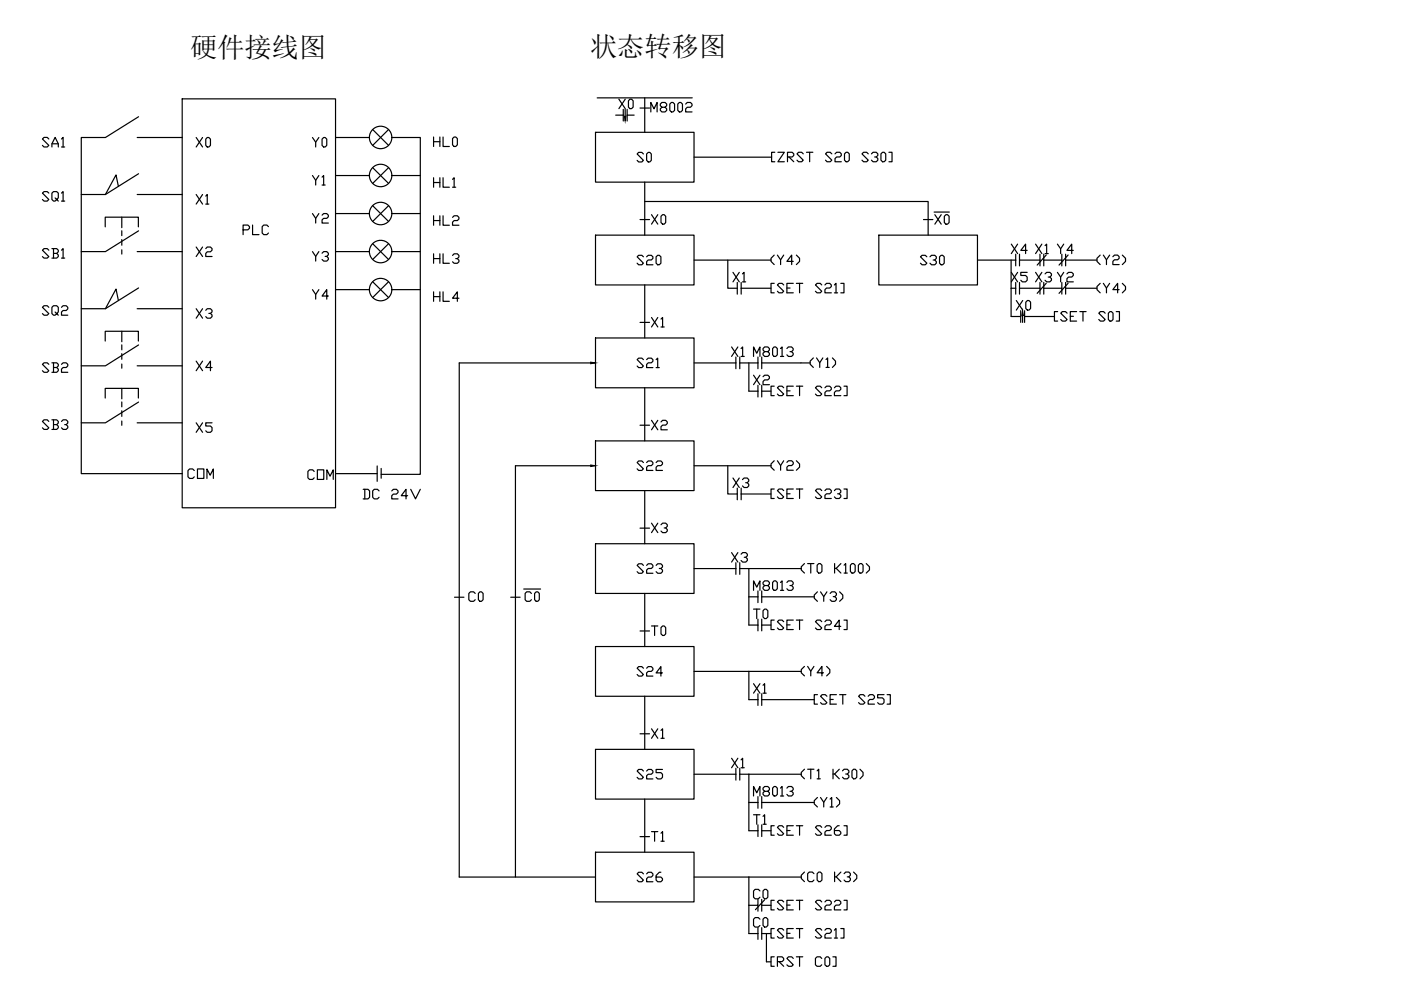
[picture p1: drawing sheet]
<svg xmlns="http://www.w3.org/2000/svg" width="297mm" height="210mm" viewBox="0 0 297 210" stroke-linecap="round" stroke-linejoin="round" font-family="sans-serif">
<!-- layer: 0 -->
<g fill="none" stroke="#000" stroke-width=".25">
<path d="M10.4 29.5l-.4-.4h-.7l-.3 .4 1.4 1.3-.4 .4h-.7l-.3-.4M11 31.2v-.7l.7-1.4 .7 1.4v.7M11 30.5h1.4M13 29.5l.4-.4v2.1M13 31.2h.7M25.1 39.5l-.5-2.4-2.2 4.1M29.1 29.2h9.5M29.4 24.8l-7 4.4h-5.2v71.2h21.4M29.4 36.8l-7 4.4M38.6 21h32.5v86.7h-32.5zM71.1 29.2h7.2M71.1 37.2h7.2"/>
<path d="M79 27.5l3.4 3.3M79 35.5l3.4 3.4M82.4 27.5l-3.4 3.3M82.4 35.5l-3.4 3.4M83.1 29.2h6v71.4h-8.3M83.1 37.2h6M91.9 29v2.1M91.9 30h1.4M93.3 29v2.1M93.9 29v2.1h1.4M95.9 29.4l.4-.4h.3l.4 .4v1.3l-.4 .4h-.3l-.4-.4zM126.3 28.1h20.9v10.5h-20.9z"/>
<path d="M126.6 20.8h20.2M136.7 20.8v7.3M136.7 38.6v11.3M147.2 33.3h16.4M17.2 41.2h5.2M22.3 48.1v-2.1h7v2.1M25.8 46v2.3M25.8 48.9v1.1M25.8 50.8v1.2M25.8 53v.9M29.1 53.3h9.5M29.1 41.2h9.5"/>
<path d="M29.4 48.9l-7 4.4h-5.2M41.6 52.4l1.3 2M42.9 52.4l-1.3 2M43.6 52.7l.3-.3h.7l.4 .3v.4l-.4 .3h-.7l-.3 .3v.7h1.4M71.1 45.3h7.2M71.1 53.3h7.2M79 43.6l3.4 3.4M79 51.7l3.4 3.3M79 59.7l3.4 3.4M82.4 43.6l-3.4 3.4M82.4 51.7l-3.4 3.3M82.4 59.7l-3.4 3.4"/>
<path d="M83.1 45.3h6M83.1 53.3h6M126.3 49.9h20.9v10.5h-20.9zM136.7 42.7h60.1v7.2M147.2 55.1h16.3M186.3 49.9h20.9v10.5h-20.9zM207.2 55.1h8.1M225.9 55.1h6.7M22.3 72.3v-2.1h7v2.1M25.1 63.7l-.5-2.4-2.2 4.2M25.8 70.2v2.3M25.8 73.1v1.1"/>
<path d="M25.8 75v1.2M25.8 77.2v.9M29.1 65.5h9.5M29.1 77.6h9.5M29.4 61.1l-7 4.4h-5.2M29.4 73.1l-7 4.5h-5.2M71.1 61.4h7.2M83.1 61.4h6M125.2 76.9h-27.8v109.1h28.9M126.3 71.7h20.9v10.5h-20.9zM136.7 60.4v11.3M147.2 76.9h8.8"/>
<path d="M157.1 61.1h6.4M217.2 67.1h6.4M225.9 61.1h6.7M22.3 84.4v-2.1h7v2.1M25.8 82.3v2.3M25.8 85.2v1.1M25.8 87.1v1.2M25.8 89.3v.9M29.1 89.6h9.5M29.4 85.2l-7 4.4h-5.2M80 98.8v3.3M80.8 99.3v2.1"/>
<path d="M125.2 98.7h-15.9v87.3M126.3 93.5h20.9v10.5h-20.9zM136.7 82.2v11.3M147.2 98.7h16.3M154.3 98.7v6h2M71.1 100.4h8.9M126.3 115.3h20.9v10.5h-20.9zM136.7 104v11.3M157.1 104.7h6.4M170.6 119.5l-.7 .7v.6l.7 .7M171.2 119.5h1.4M171.9 119.5v2"/>
<path d="M173.2 119.8l.4-.3h.3l.4 .3v1.4l-.4 .3h-.3l-.4-.3zM177 119.5v2M178.3 119.5l-1 1h-.3M179 119.8l.3-.3v2M180.3 119.8l.3-.3h.4l.3 .3v1.4l-.3 .3h-.4l-.3-.3zM182 119.8l.3-.3h.4l.3 .3v1.4l-.3 .3h-.4l-.3-.3zM183.7 119.5l.6 .7v.6l-.6 .7M96.4 126.6h2M108.3 126.6h2M126.3 137.1h20.9v10.5h-20.9zM136.7 125.8v11.3M147.2 120.6h8.8"/>
<path d="M161.5 126.5h11.1M169.9 120.6h-11.1v11.9M177.3 120.5l1 1M179 121.5h.6M126.3 158.9h20.9v10.5h-20.9zM136.7 147.6v11.3M147.2 142.4h22.7M161.5 148.3h11.1M136.7 169.4v11.3M147.2 164.2h8.8M158.8 164.2h11.1M161.5 170.1h11.1"/>
<path d="M170.6 163.1l-.7 .7v.7l.7 .6M171.2 163.1h1.4M171.9 163.1v2M173.2 163.4l.4-.3v2M173.2 165.1h.7M176.6 163.1v2M177 164.1l.9 1M177.9 163.1l-.9 1h-.4M178.6 163.4l.4-.3h.6l.4 .3v.4l-.4 .3h-.3M179.6 164.1l.4 .4v.3l-.4 .3h-.6l-.4-.3M180.6 163.4l.4-.3h.3l.4 .3v1.4l-.4 .3h-.3l-.4-.3zM182.3 163.1l.7 .7v.7l-.7 .6"/>
<path d="M126.3 180.7h20.9v10.5h-20.9zM147.2 186h22.7M162.5 197.9v6"/>
<circle cx="80.7" cy="37.2" r="2.38"/>
<circle cx="80.7" cy="29.1" r="2.38"/>
<circle cx="80.7" cy="45.3" r="2.38"/>
<circle cx="80.7" cy="53.3" r="2.38"/>
<circle cx="80.7" cy="61.4" r="2.38"/>
</g>
<path d="M125.2 76.8l1.1 .1-1.1 .2zM125.2 98.6l1.1 .1-1.1 .2z" fill="#000" stroke="#000" stroke-width=".21"/>
<g font-size="5.8">
<text x="125.1" y="11.8">状态转移图</text>
<text x="40.3" y="12">硬件接线图</text>
</g>
<g font-size="5.3">
<text x="130.2" y="24.3">X0</text>
<text x="137.2" y="25">M8002</text>
<text x="40.6" y="32.5">X0</text>
<text x="65.3" y="32.5">Y0</text>
<text x="134.1" y="35.6">S0</text>
<text x="162.6" y="35.6">[ZRST S20 S30]</text>
<text x="65.3" y="40.6">Y1</text>
<text x="91" y="40.9">HL1</text>
<text x="40.6" y="44.5">X1</text>
<text x="50.8" y="51.2">PLC</text>
<text x="65.3" y="48.7">Y2</text>
<text x="91" y="49">HL2</text>
<text x="8.1" y="56.1">SB1</text>
<text x="91" y="57.2">HL3</text>
<text x="134.1" y="57.5">S20</text>
<text x="162.6" y="57.5">(Y4)</text>
<text x="194.4" y="57.5">S30</text>
<text x="213.4" y="55">X4</text>
<text x="218.7" y="55">X1</text>
<text x="223.3" y="55">Y4</text>
<text x="231.8" y="57.5">(Y2)</text>
<text x="91" y="65.3">HL4</text>
<text x="154.5" y="61">X1</text>
<text x="213.4" y="61">X5</text>
<text x="218.7" y="61">X3</text>
<text x="223.3" y="61">Y2</text>
<text x="8.1" y="68.1">SQ2</text>
<text x="40.6" y="68.8">X3</text>
<text x="137.2" y="70.6">X1</text>
<text x="214.5" y="67">X0</text>
<text x="154.2" y="76.9">X1</text>
<text x="158.7" y="76.9">M8013</text>
<text x="158.7" y="82.9">X2</text>
<text x="8.1" y="92.4">SB3</text>
<text x="137.2" y="92.4">X2</text>
<text x="162.6" y="100.9">(Y2)</text>
<text x="38.8" y="102.7">COM</text>
<text x="64.6" y="103">COM</text>
<text x="162.6" y="106.9">[SET S23]</text>
<text x="137.2" y="114.3">X3</text>
<text x="134.1" y="122.8">S23</text>
<text x="98.4" y="128.8">C0</text>
<text x="110.4" y="128.8">C0</text>
<text x="171.8" y="128.8">(Y3)</text>
<text x="162.6" y="134.8">[SET S24]</text>
<text x="134.1" y="144.6">S24</text>
<text x="158.7" y="148.2">X1</text>
<text x="169" y="144.6">(Y4)</text>
<text x="171.8" y="150.6">[SET S25]</text>
<text x="134.1" y="166.5">S25</text>
<text x="154.2" y="164">X1</text>
<text x="158.7" y="170">M8013</text>
<text x="137.2" y="179.6">T1</text>
<text x="158.7" y="176">T1</text>
<text x="158.7" y="191.9">C0</text>
<text x="158.7" y="197.9">C0</text>
</g>
<g font-size="4.9">
<text x="8.1" y="43.7">SQ1</text>
<text x="137.2" y="48.7">X0</text>
<text x="197.2" y="48.7">X0</text>
<text x="65.3" y="56.4">Y3</text>
<text x="65.3" y="64.6">Y4</text>
<text x="162.6" y="63.1">[SET S21]</text>
<text x="231.8" y="63.1">(Y4)</text>
<text x="222.6" y="69.1">[SET S0]</text>
<text x="8.1" y="80.1">SB2</text>
<text x="40.6" y="79.7">X44</text>
<text x="134.1" y="79">S21</text>
<text x="170.7" y="79">(Y1)</text>
<text x="162.6" y="85">[SET S22]</text>
<text x="40.6" y="92.8">X5</text>
<text x="134.1" y="100.9">S22</text>
<text x="76.2" y="106.9">DC 24V</text>
<text x="154.5" y="104.4">X3</text>
<text x="154.2" y="120.3">X3</text>
<text x="158.7" y="126.3">M8013</text>
<text x="137.2" y="135.8">T0</text>
<text x="158.7" y="132.3">T0</text>
<text x="137.2" y="157.7">X1</text>
<text x="171.8" y="172.2">(Y1)</text>
<text x="162.6" y="178.2">[SET S26]</text>
<text x="134.1" y="188">S26</text>
<text x="169" y="188">(C0 K3)</text>
<text x="162.6" y="194">[SET S22]</text>
<text x="162.6" y="200">[SET S21]</text>
<text x="162.6" y="206">[RST C0]</text>
</g>
</svg>
